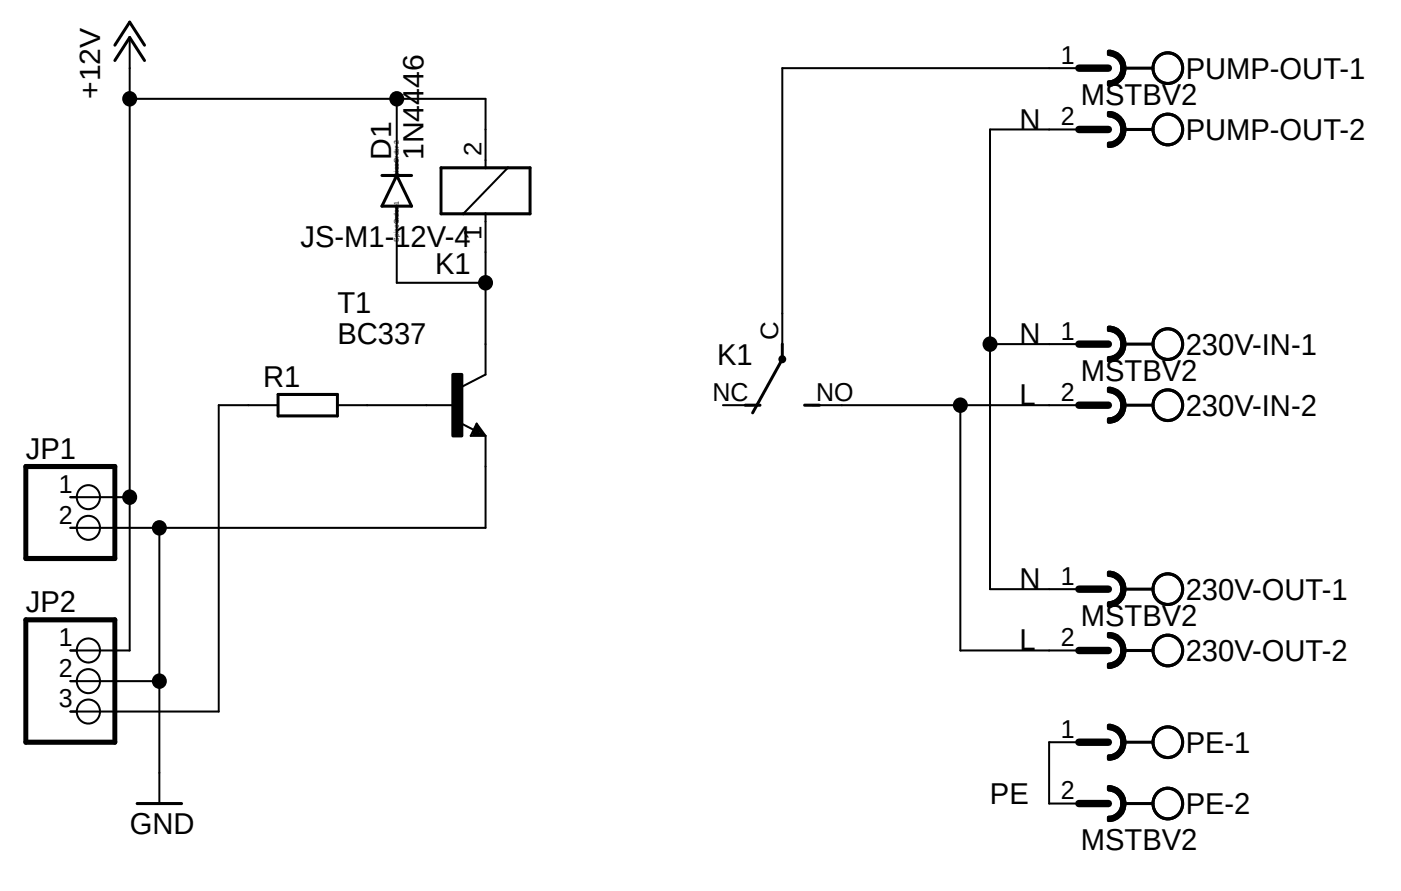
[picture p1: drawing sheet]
<svg xmlns="http://www.w3.org/2000/svg" width="175mm" height="111mm" viewBox="0 0 175 111" stroke-linecap="round" stroke-linejoin="round" font-family="sans-serif">
<g fill="#000" stroke="#000" stroke-width=".39">
<path d="M139.8 8.5h.4a2.03 2.03 0 0 1-2 2.1v-.4a1.69 1.69 0 0 0 1.6-1.7z" fill-rule="evenodd"/>
<path d="M138.2 6.4a2.1 2.1 0 0 1 2 2.1 2.1 2.1 0 0 1-2 2.1v-.4a1.72 1.72 0 0 0 1.6-1.7 1.72 1.72 0 0 0-1.6-1.7z" fill-rule="evenodd"/>
<path d="M139.8 16.1h.4a2.04 2.04 0 0 1-2 2.2v-.4a1.69 1.69 0 0 0 1.6-1.8z" fill-rule="evenodd"/>
<path d="M138.2 14a2.1 2.1 0 0 1 2 2.1 2.1 2.1 0 0 1-2 2.2v-.4a1.72 1.72 0 0 0 1.6-1.8 1.72 1.72 0 0 0-1.6-1.7z" fill-rule="evenodd"/>
<path d="M138.2 6.4a2.03 2.03 0 0 1 2 2.1h-.4a1.68 1.68 0 0 0-1.6-1.7z" fill-rule="evenodd"/>
<path d="M138.2 14a2.03 2.03 0 0 1 2 2.1h-.4a1.64 1.64 0 0 0-1.6-1.7z" fill-rule="evenodd"/>
<path d="M139.8 42.9h.4a2.03 2.03 0 0 1-2 2.1v-.4a1.63 1.63 0 0 0 1.6-1.7z" fill-rule="evenodd"/>
<path d="M138.2 40.8a2.09 2.09 0 0 1 2 2.1 2.09 2.09 0 0 1-2 2.1v-.4a1.71 1.71 0 0 0 1.6-1.7 1.71 1.71 0 0 0-1.6-1.7z" fill-rule="evenodd"/>
<path d="M139.8 50.5h.4a2.03 2.03 0 0 1-2 2.1v-.3a1.63 1.63 0 0 0 1.6-1.8z" fill-rule="evenodd"/>
<path d="M138.2 48.4a2.1 2.1 0 0 1 2 2.1 2.1 2.1 0 0 1-2 2.1v-.3a1.72 1.72 0 0 0 1.6-1.8 1.72 1.72 0 0 0-1.6-1.7z" fill-rule="evenodd"/>
<path d="M138.2 40.8a2.03 2.03 0 0 1 2 2.1h-.4a1.64 1.64 0 0 0-1.6-1.7z" fill-rule="evenodd"/>
<path d="M138.2 48.4a2.03 2.03 0 0 1 2 2.1h-.4a1.68 1.68 0 0 0-1.6-1.7z" fill-rule="evenodd"/>
<path d="M139.8 73.5h.4a2.03 2.03 0 0 1-2 2.1v-.4a1.69 1.69 0 0 0 1.6-1.7z" fill-rule="evenodd"/>
<path d="M138.2 71.4a2.1 2.1 0 0 1 2 2.1 2.1 2.1 0 0 1-2 2.1v-.4a1.72 1.72 0 0 0 1.6-1.7 1.72 1.72 0 0 0-1.6-1.7z" fill-rule="evenodd"/>
<path d="M138.2 71.4a2.03 2.03 0 0 1 2 2.1h-.4a1.64 1.64 0 0 0-1.6-1.7z" fill-rule="evenodd"/>
<path d="M139.8 81.1h.4a2.03 2.03 0 0 1-2 2.1v-.3a1.69 1.69 0 0 0 1.6-1.8z" fill-rule="evenodd"/>
<path d="M138.2 79a2.1 2.1 0 0 1 2 2.1 2.1 2.1 0 0 1-2 2.1v-.3a1.72 1.72 0 0 0 1.6-1.8 1.72 1.72 0 0 0-1.6-1.7z" fill-rule="evenodd"/>
<path d="M139.8 92.6h.4a2.04 2.04 0 0 1-2 2.1v-.4a1.63 1.63 0 0 0 1.6-1.7z" fill-rule="evenodd"/>
<path d="M138.2 90.5a2.1 2.1 0 0 1 2 2.1 2.1 2.1 0 0 1-2 2.1v-.4a1.72 1.72 0 0 0 1.6-1.7 1.72 1.72 0 0 0-1.6-1.8z" fill-rule="evenodd"/>
<path d="M138.2 79a2.03 2.03 0 0 1 2 2.1h-.4a1.64 1.64 0 0 0-1.6-1.7z" fill-rule="evenodd"/>
<path d="M138.2 90.5a2.03 2.03 0 0 1 2 2.1h-.4a1.68 1.68 0 0 0-1.6-1.8z" fill-rule="evenodd"/>
<path d="M139.8 100.2h.4a2.04 2.04 0 0 1-2 2.1v-.4a1.68 1.68 0 0 0 1.6-1.7z" fill-rule="evenodd"/>
<path d="M138.2 98.1a2.1 2.1 0 0 1 2 2.1 2.1 2.1 0 0 1-2 2.1v-.4a1.72 1.72 0 0 0 1.6-1.7 1.72 1.72 0 0 0-1.6-1.7z" fill-rule="evenodd"/>
<path d="M138.2 98.1a2.04 2.04 0 0 1 2 2.1h-.4a1.68 1.68 0 0 0-1.6-1.7z" fill-rule="evenodd"/>
<circle cx="16.2" cy="12.3" r=".75"/>
<circle cx="49.4" cy="12.3" r=".75"/>
<circle cx="60.5" cy="35.3" r=".75"/>
<circle cx="119.7" cy="50.5" r=".75"/>
<circle cx="123.4" cy="42.9" r=".75"/>
<circle cx="16.2" cy="62" r=".75"/>
<circle cx="19.9" cy="65.8" r=".75"/>
<circle cx="19.9" cy="85" r=".75"/>
</g>
<g fill="none" stroke="#000" stroke-width=".38">
<path d="M14.3 7.5l1.9-2.8 1.8 2.8M14.3 5.6l1.9-2.8 1.8 2.8M49.5 20v1.9M140 8.5h3.7M140 16.1h3.7M144.3 7.1a1.87 1.87 0 0 1 2.6 .1 1.87 1.87 0 0 1 0 2.6 1.87 1.87 0 0 1-2.6 .1 1.96 1.96 0 0 1 0-2.8zM144.3 14.8a1.87 1.87 0 0 1 2.6 0 1.87 1.87 0 0 1 0 2.7 1.87 1.87 0 0 1-2.6 0 1.96 1.96 0 0 1 0-2.7zM47.6 21.9h3.7M49.5 21.9l1.8 3.8h-3.7zM49.5 25.7v1.9M55 20.9h11.1v5.8h-11.1zM34.7 49.2h7.4v2.7h-7.4z"/>
<path d="M59.4 53.6l.2 .4h-.6l.4-.8 .7 1h-1.1M92.9 50.5h1.8M97.5 42.9v1.9l-3.7 6.7M100.3 50.5h1.8M140 42.9h3.7M140 50.5h3.7M144.3 41.6a1.87 1.87 0 0 1 2.6 0 1.87 1.87 0 0 1 0 2.6 1.87 1.87 0 0 1-2.6 .1 1.96 1.96 0 0 1 0-2.7zM144.3 49.2a1.87 1.87 0 0 1 2.6 0 1.87 1.87 0 0 1 0 2.6 1.87 1.87 0 0 1-2.6 .1 1.96 1.96 0 0 1 0-2.7zM140 73.5h3.7M144.3 72.1a1.87 1.87 0 0 1 2.6 .1 1.87 1.87 0 0 1 0 2.6 1.87 1.87 0 0 1-2.6 0 1.96 1.96 0 0 1 0-2.7zM144.3 79.8a1.87 1.87 0 0 1 2.6 0 1.87 1.87 0 0 1 0 2.6 1.87 1.87 0 0 1-2.6 .1 1.96 1.96 0 0 1 0-2.7zM140 81.1h3.7"/>
<path d="M140 92.6h3.7M144.3 91.2a1.87 1.87 0 0 1 2.6 .1 1.87 1.87 0 0 1 0 2.6 1.87 1.87 0 0 1-2.6 0 1.96 1.96 0 0 1 0-2.7zM144.3 98.9a1.87 1.87 0 0 1 2.6 0 1.87 1.87 0 0 1 0 2.6 1.87 1.87 0 0 1-2.6 .1 1.96 1.96 0 0 1 0-2.7zM17.1 100.2h5.5M140 100.2h3.7"/>
</g>
<path d="M134.5 8.5h3.7M134.5 16.1h3.7M134.5 42.9h3.7M134.5 50.5h3.7M134.5 73.5h3.7M134.5 81.1h3.7M134.5 92.6h3.7M134.5 100.2h3.7" fill="none" stroke="#000" stroke-width=".91"/>
<g fill="none" stroke="#000" stroke-width=".25">
<path d="M16.2 4.7v76.4h-7.4M16.2 12.3h44.3v8.6M49.5 12.3v7.7M134.5 8.5h-37v34.4M134.5 16.1h-11.1v57.4h11.1M49.5 27.6v7.7h11M60.5 26.7v20l-2.9 1.5M63.3 20.9l-5.6 5.8M34.7 50.5h-7.4v38.2h-18.5M42.1 50.5h14.7M57.3 52.7l1.8 .9M59.4 52.8l1.1 1.6h-1.8z"/>
<path d="M60.5 54.4v11.4h-51.7M90.1 50.5h3.7M101.2 50.5h33.3M119.7 50.5v30.6h14.8M123.4 42.9h11.1M8.8 62h7.4M19.9 65.8v34.4M8.8 85h11.1M134.5 92.6h-3.7v7.6h3.7"/>
<circle cx="11" cy="65.8" r="1.48"/>
<circle cx="11" cy="62" r="1.47"/>
<circle cx="11" cy="88.8" r="1.48"/>
<circle cx="11" cy="85" r="1.48"/>
<circle cx="11" cy="81.1" r="1.47"/>
</g>
<g fill="none" stroke="#000" stroke-width=".63">
<path d="M3.2 58.2h11.1v11.5h-11.1zM3.2 77.3h11.1v15.3h-11.1z"/>
<circle cx="97.5" cy="44.8" r=".19"/>
</g>
<path d="M56.5 46.7h1.1v7.7h-1.1z" fill="#000" stroke="#000" stroke-width=".39"/>
<g font-size="3.8">
<text x="147.8" y="9.8">PUMP-OUT-1</text>
<text x="127.1" y="16.2">N</text>
<text x="134.7" y="13.1">MSTBV2</text>
<text x="147.8" y="17.5">PUMP-OUT-2</text>
<text x="37.4" y="30.9">JS-M1-12V-4</text>
<text x="54.2" y="34.1">K1</text>
<text x="42" y="39.1">T1</text>
<text x="42" y="42.9">BC337</text>
<text x="89.4" y="45.6">K1</text>
<text x="127.1" y="42.9">N</text>
<text x="134.7" y="47.5">MSTBV2</text>
<text x="147.8" y="44.2">230V-IN-1</text>
<text x="32.8" y="48.3">R1</text>
<text x="127.1" y="50.5">L</text>
<text x="147.8" y="51.9">230V-IN-2</text>
<text x="3.2" y="57.2">JP1</text>
<text x="3.2" y="76.3">JP2</text>
<text x="127.1" y="73.5">N</text>
<text x="147.8" y="74.8">230V-OUT-1</text>
<text x="127.1" y="81.1">L</text>
<text x="134.7" y="78.1">MSTBV2</text>
<text x="147.8" y="82.5">230V-OUT-2</text>
<text x="147.8" y="93.9">PE-1</text>
<text x="123.4" y="100.2">PE</text>
<text x="147.8" y="101.6">PE-2</text>
<text x="16.2" y="104">GND</text>
<text x="134.7" y="106">MSTBV2</text>
</g>
<g font-size="3.6">
<text x="12.5" y="12.3" transform="rotate(-90 12.5 12.3)">+12V</text>
<text x="48.7" y="20" transform="rotate(-90 48.7 20)">D1</text>
<text x="52.8" y="20" transform="rotate(-90 52.8 20)">1N4446</text>
</g>
<g font-size="3.2">
<text x="132.2" y="8">1</text>
<text x="132.2" y="15.6">2</text>
<text x="132.2" y="42.4">1</text>
<text x="88.8" y="50">NC</text>
<text x="101.7" y="50">NO</text>
<text x="132.2" y="50">2</text>
<text x="7.3" y="61.5">1</text>
<text x="7.3" y="65.3">2</text>
<text x="132.2" y="72.9">1</text>
<text x="7.3" y="80.6">1</text>
<text x="132.2" y="80.6">2</text>
<text x="7.3" y="84.4">2</text>
<text x="7.3" y="88.2">3</text>
<text x="132.2" y="92">1</text>
<text x="132.2" y="99.7">2</text>
</g>
<g font-size="3.1">
<text x="60" y="19.4" transform="rotate(-90 60 19.4)">2</text>
<text x="60" y="29.9" transform="rotate(-90 60 29.9)">1</text>
<text x="97" y="42.4" transform="rotate(-90 97 42.4)">C</text>
</g>
<g font-size=".8">
<text x="49.7" y="22.5" transform="rotate(-90 49.7 22.5)">SpiceOrder 2</text>
<text x="49.7" y="30.1" transform="rotate(-90 49.7 30.1)">SpiceOrder 1</text>
</g>
</svg>
